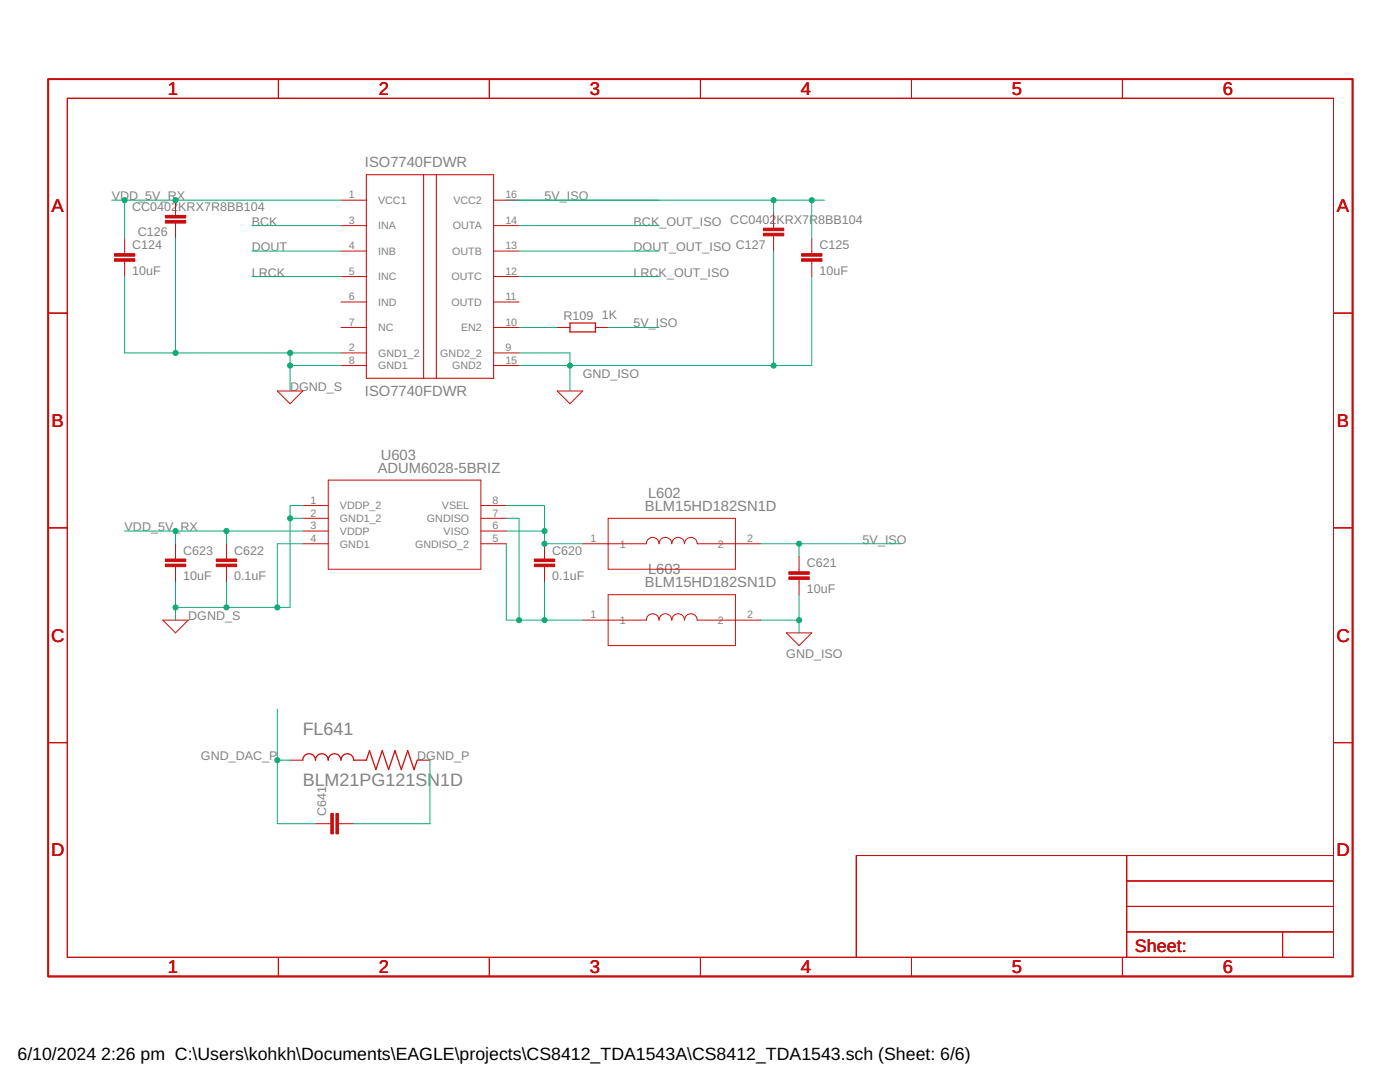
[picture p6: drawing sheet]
<svg xmlns="http://www.w3.org/2000/svg" width="279mm" height="216mm" viewBox="0 0 279 216" stroke-linecap="round" stroke-linejoin="round" font-family="sans-serif">
<g fill="none" stroke="#c90d0c" stroke-width=".2">
<path d="M13.4 19.6h252.7v171.4h-252.7zM55.6 15.8v3.8M97.7 15.8v3.8M139.8 15.8v3.8M181.9 15.8v3.8M224 15.8v3.8M35 39.9v3.1M68.1 39.9h5M98.5 39.9h5.1M24.9 47.6v3M24.9 52.1v3.1M35 44.5v3.1"/>
<path d="M68.1 45h5M68.1 50.1h5M68.1 55.2h5M98.5 45h5.1M98.5 50.1h5.1M98.5 55.2h5.1M154.4 42.5v3M154.4 47.1v3M162 47.6v3M162 52.1v3.1M9.6 62.5h3.8M55.4 78h5l-2.5 2.6z"/>
<path d="M68.1 70.4h5M68.1 60.3h5M68.1 65.3h5M68.1 72.9h5M98.5 70.4h5.1M98.5 60.3h5.1M98.5 65.3h5.1M98.5 72.9h5.1M111.2 65.3h2.5M111.2 78h5.1l-2.6 2.6zM118.8 65.3h2.6M266.1 62.5h3.8"/>
<path d="M65.5 95.8h30.5v17.8h-30.5zM9.6 105.3h3.8M35 108.5v3M35 113.1v3M45.2 108.5v3M45.2 113.1v3M60.4 100.9h5.1M60.4 103.4h5.1M60.4 106h5.1M60.4 108.5h5.1M96 100.9h5M96 103.4h5"/>
<path d="M96 106h5M96 108.5h5M108.7 108.5v3M108.7 113.1v3M116.3 108.5h12.7a1.27 1.27 0 0 1 1.3-1.3 1.27 1.27 0 0 1 1.2 1.3 1.27 1.27 0 0 1 1.3-1.3 1.27 1.27 0 0 1 1.3 1.3 1.27 1.27 0 0 1 1.2-1.3 1.27 1.27 0 0 1 1.3 1.3 1.27 1.27 0 0 1 1.3-1.3 1.27 1.27 0 0 1 1.2 1.3h12.7M121.4 103.4h25.4v10.2h-25.4zM121.4 118.7h25.4v10.1h-25.4zM159.5 111v3.1M159.5 115.6v3.1M266.1 105.3h3.8M32.5 123.7h5.1l-2.6 2.6zM116.3 123.7h12.7a1.27 1.27 0 0 1 1.3-1.2 1.27 1.27 0 0 1 1.2 1.2 1.27 1.27 0 0 1 1.3-1.2 1.27 1.27 0 0 1 1.3 1.2 1.27 1.27 0 0 1 1.2-1.2 1.27 1.27 0 0 1 1.3 1.2 1.27 1.27 0 0 1 1.3-1.2 1.27 1.27 0 0 1 1.2 1.2h12.7"/>
<path d="M156.9 126.3h5.1l-2.5 2.5zM9.6 148.2h3.8M57.9 151.7h2.5M83.3 151.7h2.5M266.1 148.2h3.8M63 164.4h3M67.5 164.4h3.1M224.9 170.7v20.3M224.9 175.8h41.2M266.1 170.7h-95.2v20.3M55.6 191v3.8M97.7 191v3.8"/>
<path d="M139.8 191v3.8M181.9 191v3.8M224 191v3.8M224.9 185.9h41.2M224.9 180.9h41.2M256 185.9v5.1"/>
</g>
<path d="M73.1 34.9h25.4v40.6h-25.4zM84.5 34.9v40.6M87.1 34.9v40.6" fill="none" stroke="#c90d0c" stroke-width=".21"/>
<g fill="#c90d0c" stroke="#c90d0c" stroke-width=".2">
<path d="M33 43h4.1v.5h-4.1z"/>
<path d="M33 44h4.1v.5h-4.1z"/>
<path d="M152.4 45.5h4v.5h-4z"/>
<path d="M152.4 46.5h4v.6h-4z"/>
<path d="M22.8 51.6h4.1v.5h-4.1z"/>
<path d="M22.8 50.6h4.1v.5h-4.1z"/>
<path d="M160 51.6h4v.5h-4z"/>
<path d="M160 50.6h4v.5h-4z"/>
<path d="M106.6 112.6h4.1v.5h-4.1z"/>
<path d="M106.6 111.5h4.1v.6h-4.1z"/>
<path d="M157.4 115.1h4.1v.5h-4.1z"/>
<path d="M157.4 114.1h4.1v.5h-4.1z"/>
<path d="M43.2 112.6h4v.5h-4z"/>
<path d="M43.2 111.5h4v.6h-4z"/>
<path d="M33 112.6h4.1v.5h-4.1z"/>
<path d="M33 111.5h4.1v.6h-4.1z"/>
<path d="M67 162.3h.5v4.1h-.5z"/>
<path d="M66 162.3h.5v4.1h-.5z"/>
</g>
<path d="M113.7 64.5h5.1v1.7h-5.1zM60.4 151.7a1.27 1.27 0 0 1 1.3-1.3 1.27 1.27 0 0 1 1.3 1.3 1.27 1.27 0 0 1 1.2-1.3 1.27 1.27 0 0 1 1.3 1.3 1.27 1.27 0 0 1 1.3-1.3 1.27 1.27 0 0 1 1.3 1.3 1.26 1.26 0 0 1 1.2-1.3 1.26 1.26 0 0 1 1.3 1.3h2.5l.6-1.9 1.3 3.8 1.3-3.8 1.3 3.8 1.2-3.8 1.3 3.8 1.3-3.8 1.2 3.8 .7-1.9" fill="none" stroke="#c90d0c" stroke-width=".25"/>
<path d="M9.6 15.8h260.3v179h-260.3z" fill="none" stroke="#c90d0c" stroke-width=".32"/>
<g fill="none" stroke="#0dab76" stroke-width=".2">
<path d="M22.3 39.9h45.8M24.9 39.9v7.7M101 39.9h63.5M154.4 39.9v2.6M162 39.9v7.7M24.9 55.2v15.2h43.2M35 47.6v22.8M50.3 55.2h17.8M50.3 50.1h17.8M50.3 45h17.8M103.6 55.2h27.9M103.6 50.1h27.9"/>
<path d="M103.6 45h27.9M154.4 50.1v22.8M162 55.2v17.7h-58.4M57.9 72.9h10.2M57.9 70.4v7.6M103.6 70.4h10.1v7.6M103.6 65.3h7.6M121.4 65.3h10.1M24.9 106h35.5M35 106v2.5M35 116.1v7.6M45.2 106v2.5"/>
<path d="M45.2 116.1v5.1M57.9 103.4h2.5M60.4 108.5h-5v12.7M60.4 100.9h-2.5v20.3h-22.9M101 106h7.7M101 108.5v15.2h15.3M101 100.9h7.7v7.6h7.6M101 103.4h2.6v20.3M108.7 116.1v7.6M151.8 108.5h28M159.5 108.5v2.5M159.5 118.7v7.6"/>
<path d="M151.8 123.7h7.7M55.4 141.5v22.9h7.6M55.4 151.7h2.5M85.8 151.7v12.7h-15.2"/>
</g>
<g fill="#0dab76" stroke="#0dab76" stroke-width=".2">
<circle cx="35" cy="39.9" r=".51"/>
<circle cx="24.9" cy="39.9" r=".51"/>
<circle cx="45.2" cy="106" r=".51"/>
<circle cx="35" cy="106" r=".51"/>
<circle cx="113.7" cy="72.9" r=".51"/>
<circle cx="154.4" cy="72.9" r=".51"/>
<circle cx="159.5" cy="123.7" r=".51"/>
<circle cx="154.4" cy="39.9" r=".51"/>
<circle cx="162" cy="39.9" r=".51"/>
<circle cx="159.5" cy="108.5" r=".51"/>
<circle cx="108.7" cy="108.5" r=".51"/>
<circle cx="108.7" cy="106" r=".51"/>
<circle cx="108.7" cy="123.7" r=".51"/>
<circle cx="103.6" cy="123.7" r=".51"/>
<circle cx="45.2" cy="121.2" r=".51"/>
<circle cx="55.4" cy="121.2" r=".51"/>
<circle cx="35" cy="121.2" r=".51"/>
<circle cx="57.9" cy="103.4" r=".51"/>
<circle cx="57.9" cy="72.9" r=".51"/>
<circle cx="57.9" cy="70.4" r=".51"/>
<circle cx="35" cy="70.4" r=".51"/>
<circle cx="55.4" cy="151.7" r=".51"/>
</g>
<g font-size="3.7" fill="#c90d0c">
<text x="33.5" y="19">1</text>
<text x="75.6" y="19">2</text>
<text x="117.7" y="19">3</text>
<text x="159.8" y="19">4</text>
<text x="201.9" y="19">5</text>
<text x="244.1" y="19">6</text>
<text x="10.3" y="42.3">A</text>
<text x="266.8" y="42.3">A</text>
<text x="10.3" y="85.2">B</text>
<text x="266.8" y="85.2">B</text>
<text x="10.2" y="128">C</text>
<text x="266.7" y="128">C</text>
<text x="10.2" y="170.9">D</text>
<text x="266.7" y="170.9">D</text>
<text x="33.5" y="194.2">1</text>
<text x="75.6" y="194.2">2</text>
<text x="117.7" y="194.2">3</text>
<text x="159.8" y="194.2">4</text>
<text x="201.9" y="194.2">5</text>
<text x="244.1" y="194.2">6</text>
</g>
<g font-size="3.6" fill="#808080">
<text x="60.4" y="146.6">FL641</text>
<text x="60.4" y="156.8">BLM21PG121SN1D</text>
</g>
<text font-size="3.6" fill="#c90d0c" x="226.5" y="189.9">Sheet:</text>
<g font-size="3.5">
<text x="3.5" y="211.4">6/10/2024</text>
<text x="20.2" y="211.4">2:26 pm C:\Users\kohkh\Documents\EAGLE\projects\CS8412_TDA1543A\CS8412_TDA1543.sch (Sheet: 6/6)</text>
</g>
<g font-size="2.9" fill="#808080">
<text x="72.8" y="33.4">ISO7740FDWR</text>
<text x="72.8" y="79.1">ISO7740FDWR</text>
<text x="75.4" y="94.3">ADUM6028-5BRIZ</text>
<text x="76" y="91.8">U603</text>
<text x="128.7" y="101.9">BLM15HD182SN1D</text>
<text x="129.3" y="99.4">L602</text>
<text x="128.7" y="117.2">BLM15HD182SN1D</text>
<text x="129.3" y="114.6">L603</text>
</g>
<g font-size="2.5" fill="#808080">
<text x="22.3" y="39.9">VDD_5V_RX</text>
<text x="108.7" y="39.9">5V_ISO</text>
<text x="26.4" y="42.1">CC0402</text>
<text x="27.5" y="47.2">C126</text>
<text x="35.6" y="42.1">KRX7R8BB104</text>
<text x="50.3" y="45">BCK</text>
<text x="126.5" y="45">BCK_OUT_ISO</text>
<text x="145.8" y="44.6">CC0402</text>
<text x="154.9" y="44.6">KRX7R8BB104</text>
<text x="26.4" y="49.7">C124</text>
<text x="50.3" y="50.1">DOUT</text>
<text x="126.5" y="50.1">DOUT_OUT_ISO C127</text>
<text x="163.5" y="49.7">C125</text>
<text x="26.4" y="54.8">10uF</text>
<text x="50.3" y="55.2">LRCK</text>
<text x="126.5" y="55.2">LRCK_OUT_ISO</text>
<text x="163.5" y="54.8">10uF</text>
<text x="112.5" y="63.8">R109</text>
<text x="120.1" y="63.6">1K</text>
<text x="126.5" y="65.3">5V_ISO</text>
<text x="116.3" y="75.5">GND_ISO</text>
<text x="57.9" y="78">DGND_S</text>
<text x="24.9" y="106">VDD_5V_RX</text>
<text x="36.6" y="110.7">C623</text>
<text x="46.7" y="110.7">C622</text>
<text x="110.2" y="110.7">C620</text>
<text x="161" y="113.2">C621</text>
<text x="172.2" y="108.5">5V_ISO</text>
<text x="36.6" y="115.7">10uF</text>
<text x="46.7" y="115.7">0.1uF</text>
<text x="110.2" y="115.7">0.1uF</text>
<text x="161" y="118.3">10uF</text>
<text x="37.6" y="123.7">DGND_S</text>
<text x="156.9" y="131.4">GND_ISO</text>
<text x="40.1" y="151.7">GND_DAC_P</text>
<text x="83.3" y="151.7">DGND_P</text>
<text x="65.1" y="162.8" transform="rotate(-90 65.1 162.8)">C641</text>
</g>
<g font-size="2.1" fill="#808080">
<text x="69.6" y="39.6">1</text>
<text x="75.5" y="40.7">VCC1</text>
<text x="90.5" y="40.7">VCC2</text>
<text x="100.9" y="39.6">16</text>
<text x="69.6" y="44.7">3</text>
<text x="75.5" y="45.8">INA</text>
<text x="90.4" y="45.8">OUTA</text>
<text x="100.9" y="44.7">14</text>
<text x="69.6" y="49.7">4</text>
<text x="75.5" y="50.9">INB</text>
<text x="90.2" y="50.9">OUTB</text>
<text x="100.9" y="49.7">13</text>
<text x="69.6" y="54.8">5</text>
<text x="69.6" y="59.9">6</text>
<text x="75.5" y="55.9">INC</text>
<text x="90.1" y="55.9">OUTC</text>
<text x="100.9" y="59.9">11</text>
<text x="100.9" y="54.8">12</text>
<text x="69.6" y="65">7</text>
<text x="75.5" y="61">IND</text>
<text x="90.1" y="61">OUTD</text>
<text x="100.9" y="65">10</text>
<text x="69.6" y="70.1">2</text>
<text x="75.5" y="71.2">GND1_2</text>
<text x="75.5" y="66.1">NC</text>
<text x="87.9" y="71.2">GND2_2</text>
<text x="92" y="66.1">EN2</text>
<text x="100.9" y="70.1">9</text>
<text x="69.6" y="72.6">8</text>
<text x="75.5" y="73.7">GND1</text>
<text x="90.2" y="73.7">GND2</text>
<text x="100.9" y="72.6">15</text>
<text x="62" y="100.5">1</text>
<text x="67.8" y="101.6">VDDP_2</text>
<text x="88.2" y="101.6">VSEL</text>
<text x="98.3" y="100.5">8</text>
<text x="62" y="103.1">2</text>
<text x="62" y="105.6">3</text>
<text x="67.8" y="104.2">GND1_2</text>
<text x="67.8" y="106.7">VDDP</text>
<text x="85.2" y="104.2">GNDISO</text>
<text x="88.5" y="106.7">VISO</text>
<text x="98.3" y="105.6">6</text>
<text x="98.3" y="103.1">7</text>
<text x="62" y="108.1">4</text>
<text x="67.8" y="109.3">GND1</text>
<text x="82.8" y="109.3">GNDISO_2</text>
<text x="98.3" y="108.1">5</text>
<text x="117.8" y="108.1">1</text>
<text x="123.7" y="109.3">1</text>
<text x="143.2" y="109.3">2</text>
<text x="149.1" y="108.1">2</text>
<text x="117.8" y="123.4">1</text>
<text x="123.7" y="124.5">1</text>
<text x="143.2" y="124.5">2</text>
<text x="149.1" y="123.4">2</text>
</g>
</svg>
